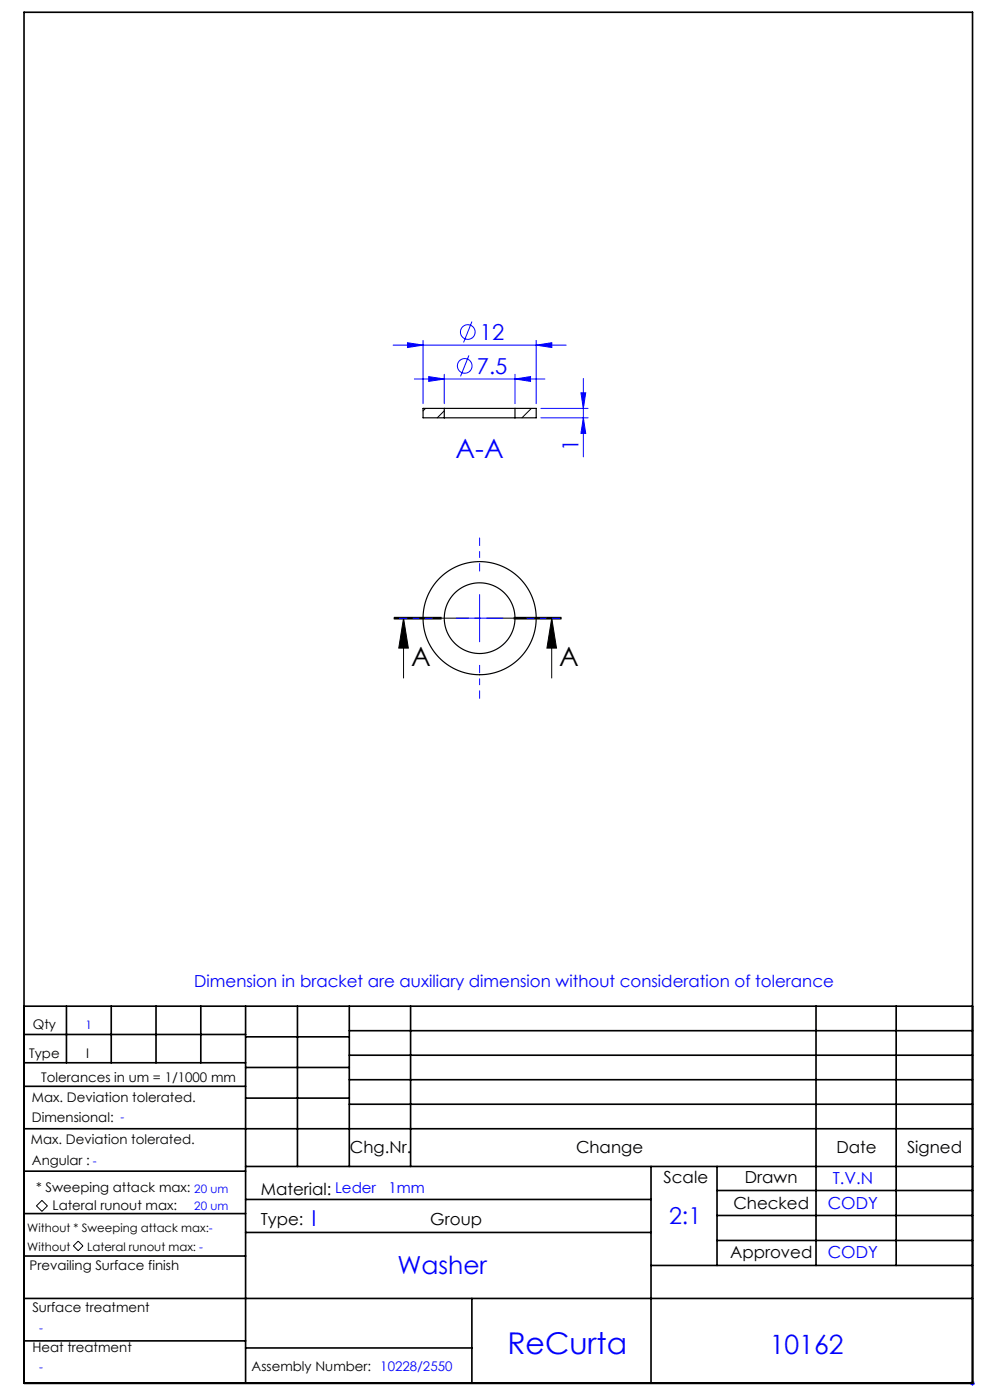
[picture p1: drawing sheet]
<svg xmlns="http://www.w3.org/2000/svg" width="210mm" height="297mm" viewBox="0 0 210 297" stroke-linecap="round" stroke-linejoin="round" font-family="sans-serif">
<g fill="none" stroke="#00f" stroke-width=".21">
<path d="M83.4 73.2h36.7M86.4 72.7l3.3 .5-3.3 .5zM89.7 72.2v13.4M90.9 79.9l3.3 .5-3.3 .5zM94.2 79.4v6.2M99.5 75.4l-1.8 4.4M100.1 68.2l-1.8 4.5M109.2 79.4v6.2M113.7 73.2l3.3-.5v1zM113.7 72.2v13.4M87.9 80.4h27.7M109.2 80.4l3.3-.5v1z"/>
<path d="M114.7 86.6h10M114.7 88.6h10M123.2 83.3h1l-.5 3.3zM123.7 88.6l.5 3.3h-1zM123.7 80.3v16.6M96.7 131.1h10M101.7 126.1v10M205.8 293.5h1M205.9 293.1l.7 .7M206.3 293v1M206.6 293.1l-.7 .7"/>
<circle cx="98.6" cy="77.6" r="1.56"/>
<circle cx="99.2" cy="70.4" r="1.56"/>
</g>
<path d="M83.6 131.3h10zM83.6 131.1h10M83.6 131h10M85.6 131.1l1 6.4h-2zM85.6 131.1v12.7M109 131.1h10M109 131h10M109 131.3h10M117 131.1l1 6.4h-2zM117 131.1v12.7M8.9 254.7l1.2 1.1-1.2 1.2-1.2-1.2zM15.6 264.3l1-1 1 1-1 1z" fill="none" stroke="#000" stroke-width=".21"/>
<path d="M119 131.1h-35.4" fill="none" stroke="#000" stroke-width=".21" stroke-dasharray="6.3 1.3 1.3 1.3" stroke-dashoffset=".7"/>
<path d="M91.7 131.1h-7M101.7 121.1v-7M111.7 131.1h7M101.7 141.1v7" fill="none" stroke="#00f" stroke-width=".21" stroke-dasharray="15.2 1.3 1.3 1.3" stroke-dashoffset="13.6"/>
<g fill="none" stroke="#000" stroke-width=".35">
<path d="M5.1 2.6h201.2v290.9h-201.2zM5.1 213.5h201.2M5.1 219.5h47M14.1 213.5v12M23.6 213.5v12M33.1 213.5v12M42.6 213.5v12M52.1 213.5v80M52.1 220h22M63.1 213.5v34M74.1 218.7h132.2M74.1 213.5v34"/>
<path d="M87.1 213.5v34M173.1 213.5v55M190.1 213.5v55M5.1 239.5h201.2M5.1 230.5h47M5.1 225.5h47M52.1 226.5h22M52.1 233h22M74.1 223.9h132.2M74.1 229.1h132.2M74.1 234.3h132.2M5.1 257.5h47"/>
<path d="M5.1 248.5h47M52.1 247.5h154.2M52.1 254.5h86M138.1 247.5v46M152.1 247.5v21M152.1 252.6h54.2M152.1 257.9h54.2M5.1 275.5h201.2M5.1 266.5h47M52.1 261.5h86M100.1 275.5v18M138.1 268.5h68.2"/>
<path d="M152.1 263.2h54.2M5.1 284.5h47M52.1 286h48"/>
</g>
<path d="M117 131.1l1 6.4h-2zM85.6 131.1l1 6.4h-2z" fill="#000"/>
<g fill="#00f">
<path d="M86.4 72.7l3.3 .5-3.3 .5zM113.7 73.2l3.3-.5v1zM90.9 79.9l3.3 .5-3.3 .5zM109.2 80.4l3.3-.5v1z"/>
<path d="M123.2 83.3h1l-.5 3.3zM123.7 88.6l.5 3.3h-1z"/>
</g>
<g fill="none" stroke="#000" stroke-width=".25">
<path d="M94.2 88.6h15M94.2 86.6h15M94.2 86.6h-4.5v2h4.5M94.2 86.6v2M109.2 86.6h4.5v2h-4.5M109.2 86.6v2"/>
<circle cx="101.7" cy="131.1" r="12"/>
<circle cx="101.7" cy="131.1" r="7.5"/>
</g>
<path d="M90.3 86.6l-.6 .6M94.2 87.2l-1.4 1.4M112.7 86.6l-2 2" fill="none" stroke="#000" stroke-width=".21"/>
<text font-size="6.3" fill="#00f" x="107.6" y="287.3">ReCurta</text>
<g font-size="5.6" fill="#00f">
<text x="96.6" y="97.1">A-A</text>
<text x="163.3" y="287.2">10162</text>
</g>
<g font-size="5.6">
<text x="87.2" y="141.3">A</text>
<text x="118.6" y="141.3">A</text>
</g>
<text font-size="5.3" fill="#00f" x="84.3" y="270.3">Washer</text>
<text font-size="4.9" fill="#00f" x="141.9" y="259.7">2:1</text>
<g font-size="4.7" fill="#00f">
<text x="101.8" y="72.1">12</text>
<text x="101.1" y="79.3">7.5</text>
<text x="122.7" y="95.6" transform="rotate(-90 122.7 95.6)">1</text>
<text x="66.1" y="260">I</text>
</g>
<g font-size="3.5" fill="#00f">
<text x="41.2" y="209.5">Dimension in bracket are auxiliary dimension without consideration of tolerance</text>
<text x="176.6" y="251.1">T.V.N</text>
<text x="175.6" y="256.6">CODY</text>
<text x="175.6" y="267">CODY</text>
</g>
<g font-size="3.5">
<text x="74.2" y="244.7">Chg.Nr.</text>
<text x="122.2" y="244.7">Change</text>
<text x="177.4" y="244.7">Date</text>
<text x="192.4" y="244.7">Signed</text>
<text x="140.8" y="250.9">Scale</text>
<text x="158" y="250.9">Drawn</text>
<text x="55.3" y="253.5">Material: Leder</text>
<text x="155.6" y="256.4">Checked</text>
<text x="55.3" y="259.8">Type:</text>
<text x="91.3" y="259.8">Group</text>
<text x="154.9" y="266.9">Approved</text>
</g>
<text font-size="3.2" fill="#00f" x="82.4" y="253.1">1mm</text>
<g font-size="2.8">
<text x="7" y="218.4">Qty</text>
<text x="6.2" y="224.5">Type</text>
<text x="18.2" y="224.5">I</text>
<text x="6.8" y="233.7">Max. Deviation tolerated.</text>
<text x="8.8" y="229.4">Tolerances in um = 1/1000 mm</text>
<text x="6.8" y="238.1">Dimensional:</text>
<text x="6.6" y="242.8">Max. Deviation tolerated.</text>
<text x="6.8" y="247.1">Angular :</text>
<text x="7.6" y="252.9">* Sweeping attack max:</text>
<text x="11.2" y="256.7">Lateral runout max:</text>
<text x="6.3" y="269.5">Prevailing Surface finish</text>
<text x="6.9" y="278.3">Surface treatment</text>
<text x="6.9" y="286.7">Heat treatment</text>
<text x="53.4" y="290.9">Assembly Number: 10228/2550</text>
</g>
<g font-size="2.5" fill="#00f">
<text x="18.1" y="218.3">1</text>
<text x="25.5" y="237.9">-</text>
<text x="19.7" y="247.1">-</text>
<text x="41.2" y="253.1">20 um</text>
<text x="41.2" y="256.6">20 um</text>
<text x="8.3" y="282.6">-</text>
<text x="8.3" y="290.9">-</text>
</g>
<g font-size="2.5">
<text x="5.8" y="261.4">Without * Sweeping attack max:-</text>
<text x="5.8" y="265.4">Without</text>
<text x="18.5" y="265.3">Lateral runout max: -</text>
</g>
</svg>
